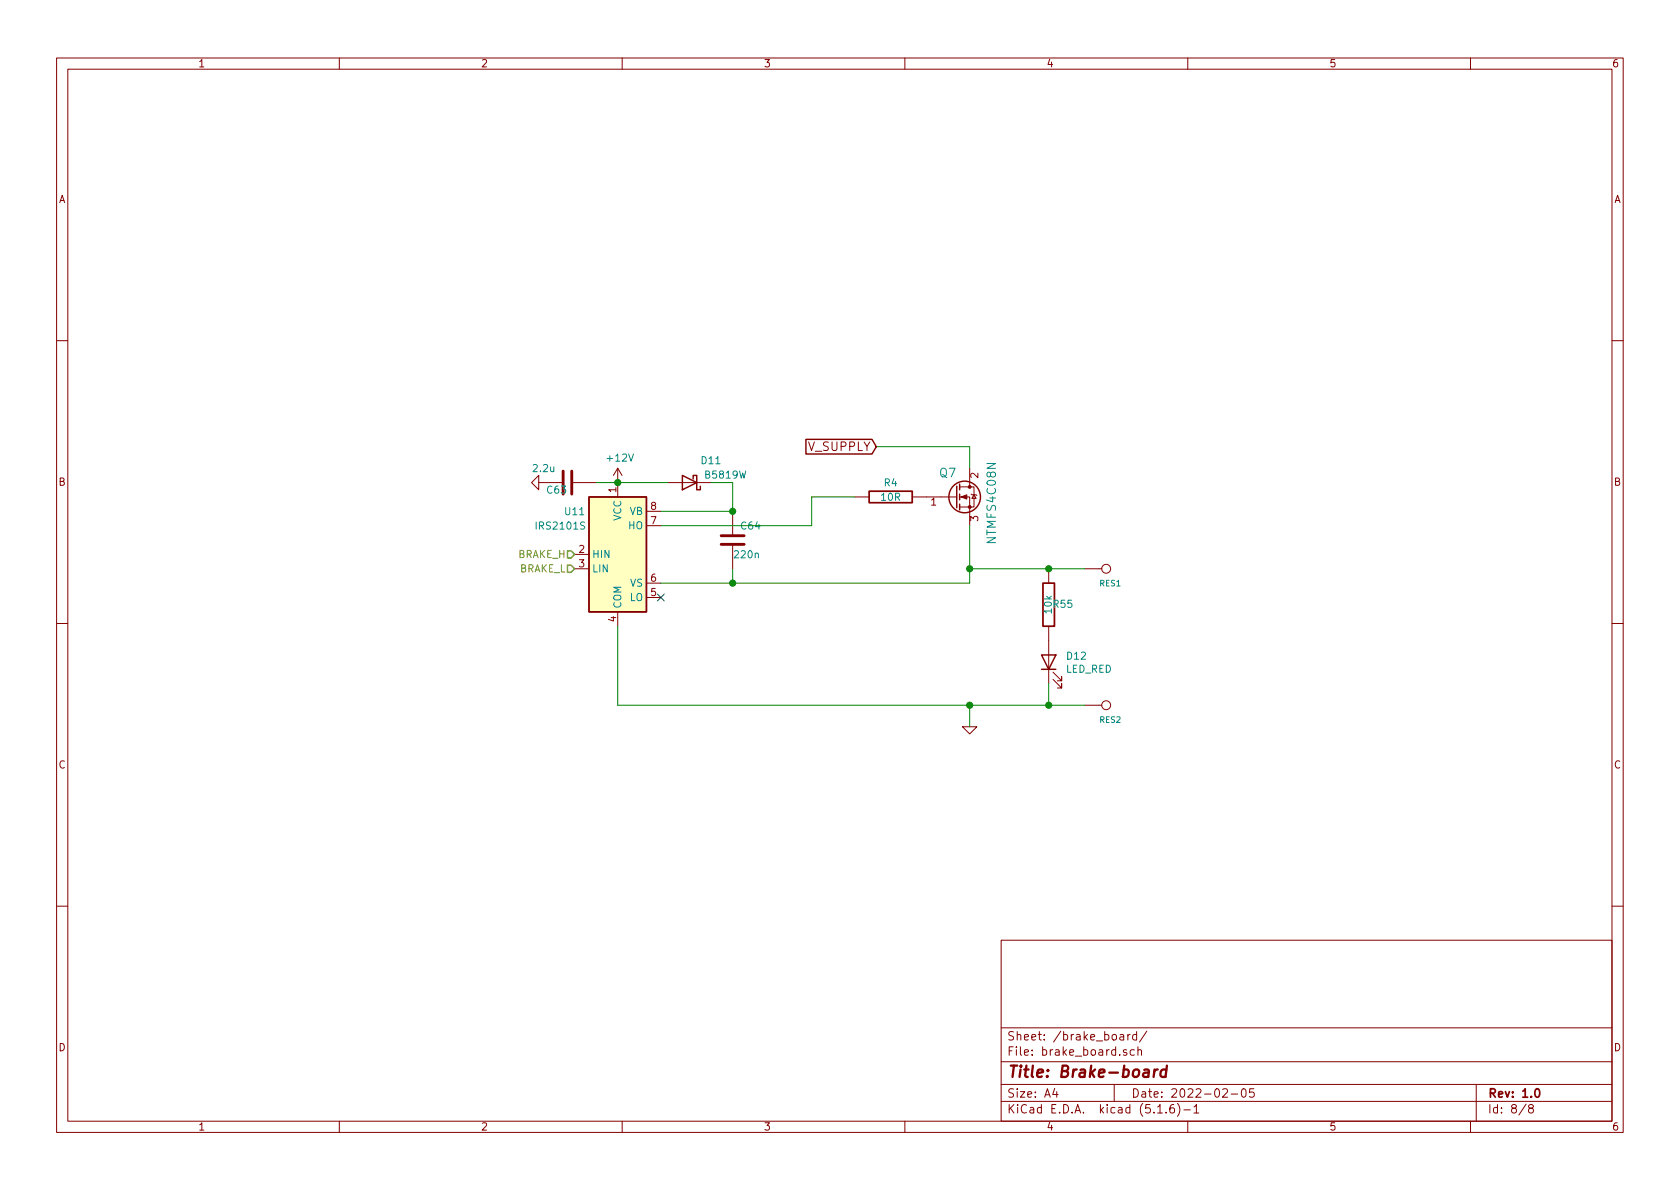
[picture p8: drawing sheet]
<svg xmlns="http://www.w3.org/2000/svg" width="297mm" height="210mm" viewBox="0 0 297 210" stroke-linecap="round" stroke-linejoin="round" font-family="sans-serif">
<g fill="none" stroke="#840000" stroke-width=".18">
<path d="M10 10.3h277v189.9h-277zM12 12.2h273v186.1h-273zM60 10.3v1.9M110 10.3v1.9M160 10.3v1.9M210 10.3v1.9M260 10.3v1.9M10 60.2h2M285 60.2h2M94 85.3l1.2-1.2v2.5zM95.2 85.3h4.4M101.1 85.3h4.3"/>
<path d="M101.6 98h2.5M109.2 82.8v5.1M109.2 82.8l-.7 1.3M109.2 82.8l.8 1.3M114.3 93h2.5M114.3 90.4h2.5M118.1 85.3h7.6M129.5 90.4v4.3M129.5 96.3v4.3M151.1 87.9h2.6M161.3 87.9h7.9M169.7 87.9h1.7v5.1"/>
<path d="M169.7 86.1h2.5v3.6h-2.5M171.4 82.8v3.3M171.7 87.4l.1 .1h.8l.1 .1M172.2 87.5l.4 .6h-.8zM10 110.3h2M101.6 100.6h2.5M109.2 108.2v2.5M114.3 105.7h2.5M114.3 103.1h2.5M185.4 100.6v2.5M185.4 110.7v10.2M186.2 118.9l1.5 1.5v-.8v.8h-.8"/>
<path d="M191.8 100.6h3M285 110.3h2M170.2 128.5h2.5l-1.3 1.3zM186.2 120.1l1.5 1.6v-.8v.8h-.8M191.8 124.7h3M10 160.2h2M177 166.3h108v32h-108zM285 160.2h2M60 198.3v1.9M110 198.3v1.9M160 198.3v1.9M177 194.8h108"/>
<path d="M177 191.8h108M177 187.8h108M177 181.8h108M186.5 192.5l-.4 1h1M186.8 193v1M197 191.8v3M198 183h.6l.1 .9M198.7 183.3l-.5 .1-.2 .2 .2 .3 .5-.1M199.2 185.7l-.4-.1-.2 .2 .1 .2 .5 .2v.3h-.6M199.4 182.9v1M199.8 182.9l-.3 .2-.1 .1M200.6 185.7l-.5-.1-.3 .3 .1 .6 .2 .1 .5-.1"/>
<path d="M201 183l-.4-.1-.3 .3v.6l.3 .1 .4-.1M201 182.4v1.5M201.2 185.7l.2-.1 .4 .1v.9M201.2 185.1v1.5M202.8 182.3l-1.3 2M204.7 196.8h.8M206.2 196.7v.1M207.5 195.3a.59 .59 0 0 0-.7 .7v.5l.2 .2 .4 .1 .2-.1 .1-.5-.2-.2-.4-.1-.3 .3M208.2 195.1a1.71 1.71 0 0 1 0 2.3M209.3 196.3h1.2M210 198.3v1.9M211.1 195.8l.4-.5v1.5"/>
<path d="M211.1 196.8h.9M216.2 192.7l.2-.2h.4l.2 .5-.9 1h.9M217.7 193.5h1.1M219.6 192.7l.4-.2a.94 .94 0 0 1 0 1.5 .82 .82 0 0 1-.4-1.3zM221.7 192.5h-.7l-.1 .7 .2-.1 .5 .1 .2 .2-.1 .5-.2 .1-.6-.1M260 198.3v1.9M261 191.8v6.5M269.8 195.2l-1.2 2M270.6 196l-.3-.2v-.2l.3-.3h.2l.3 .3-.1 .2-.6 .2a.48 .48 0 0 0-.1 .7l.3 .1 .4-.1a.48 .48 0 0 0-.2-.7"/>
<circle cx="195.6" cy="100.6" r=".79"/>
<circle cx="195.6" cy="124.7" r=".79"/>
</g>
<path d="M153.7 86.9h7.6v2h-7.6zM184.4 103.1h2v7.6h-2zM271.5 192.7l.2-.2a.81 .81 0 0 1 .6 .6 .81 .81 0 0 1-.3 .8l-.1 .1a.79 .79 0 0 1-.4-1.3z" fill="none" stroke="#840000" stroke-width=".3"/>
<path d="M204.1 189.1l-.1 1.3M204.7 189.1a.54 .54 0 0 0-.6 .4M206.2 189.2a.68 .68 0 0 0-1 .3v.6l.1 .2 .2 .1 .6-.1M206.3 188.4l-.2 2" fill="none" stroke="#840000" stroke-width=".41"/>
<path d="M104.1 87.9h10.2v20.3h-10.2z" fill="#ffffc2" stroke="#ffffc2" stroke-width=".18"/>
<g fill="none" stroke="#840000" stroke-width=".25">
<path d="M142.5 77.7h11.7l.7 1.3-.7 1.3h-11.7zM104.1 87.9h10.2v20.3h-10.2zM120.6 84.1l2.6 1.2-2.6 1.3zM122.6 84.7v-.6h.6v2.5h.6v-.6M169.2 86v3.8M169.7 85.6v1M169.7 87.4v1M169.7 89.1v1.1M184.1 115.8h2.6l-1.3 2.6zM184.1 118.4h2.6"/>
<circle cx="170.6" cy="87.9" r="2.79"/>
</g>
<g fill="#840000" stroke="#840000" stroke-width=".18">
<path d="M169.9 87.9l1-.4v.8z"/>
<circle cx="171.4" cy="89.7" r=".25"/>
<circle cx="171.4" cy="86.1" r=".25"/>
</g>
<path d="M99.6 83.3v4.1M101.1 83.3v4.1M127.5 96.3h4.1M127.5 94.7h4.1" fill="none" stroke="#840000" stroke-width=".51"/>
<path d="M154.9 79h16.5v3.8M105.4 85.3h12.7M125.7 85.3h3.8v5.1h-12.7M151.1 87.9h-7.6v5.1h-26.7M171.4 93v10.1h-54.6M109.2 110.7v14h82.6M129.5 100.6v2.5M171.4 100.6h20.4M171.4 124.7v3.8M185.4 120.9v3.8" fill="none" stroke="#008400" stroke-width=".18"/>
<path d="M100.3 97.4h.7l.6 .6-.6 .7h-.7zM100.3 99.9h.7l.6 .7-.6 .6h-.7z" fill="none" stroke="#848400" stroke-width=".25"/>
<g fill="#008400" stroke="#008400" stroke-width=".25">
<circle cx="171.5" cy="100.6" r=".51"/>
<circle cx="109.2" cy="85.3" r=".51"/>
<circle cx="185.4" cy="100.6" r=".51"/>
<circle cx="129.5" cy="103.1" r=".51"/>
<circle cx="185.4" cy="124.7" r=".51"/>
<circle cx="129.5" cy="90.4" r=".51"/>
<circle cx="171.5" cy="124.7" r=".51"/>
</g>
<path d="M116.2 105l1.2 1.3M117.4 105l-1.2 1.3" fill="none" stroke="#000084" stroke-width=".18"/>
<text font-size="2.8" fill="#840000" x="178" y="190.5">Title: Brake-board</text>
<g font-size="2.1" fill="#840000">
<text x="142.9" y="79.8">V_SUPPLY</text>
<text x="178" y="184">Sheet: /brake_board/</text>
<text x="178" y="186.7">File: brake_board.sch</text>
<text x="178" y="196.9">KiCad E.D.A. kicad (5.1.6)-1</text>
<text x="178" y="194.1">Size: A4</text>
<text x="200" y="194.1">Date: 2022-02-05</text>
<text x="263" y="194.1">Rev: 1.0</text>
<text x="263" y="196.9">Id: 8/8</text>
</g>
<g font-size="2.1" fill="#008484">
<text x="166.2" y="84.4">Q7</text>
<text x="176.1" y="95.9" transform="rotate(-90 176.1 95.9)">NTMFS4C08N</text>
</g>
<g font-size="1.8" fill="#840000">
<text x="35" y="11.9">1</text>
<text x="85" y="11.9">2</text>
<text x="135" y="11.9">3</text>
<text x="185" y="11.9">4</text>
<text x="235" y="11.9">5</text>
<text x="285" y="11.9">6</text>
<text x="10.4" y="35.9">A</text>
<text x="285.4" y="35.9">A</text>
<text x="10.4" y="85.9">B</text>
<text x="109" y="87.1" transform="rotate(-90 109 87.1)">1</text>
<text x="164.6" y="89.4">1</text>
<text x="173" y="84.6" transform="rotate(-90 173 84.6)">2</text>
<text x="285.4" y="85.9">B</text>
<text x="115.1" y="92.7">7</text>
<text x="115.1" y="90.2">8</text>
<text x="173" y="92.2" transform="rotate(-90 173 92.2)">3</text>
<text x="102.4" y="97.8">2</text>
<text x="102.4" y="100.3">3</text>
<text x="115.1" y="105.4">5</text>
<text x="115.1" y="102.9">6</text>
<text x="109" y="110" transform="rotate(-90 109 110)">4</text>
<text x="10.4" y="135.9">C</text>
<text x="285.4" y="135.9">C</text>
<text x="10.4" y="185.9">D</text>
<text x="285.4" y="185.9">D</text>
<text x="35" y="199.9">1</text>
<text x="85" y="199.9">2</text>
<text x="135" y="199.9">3</text>
<text x="185" y="199.9">4</text>
<text x="235" y="199.9">5</text>
<text x="285" y="199.9">6</text>
</g>
<g font-size="1.8" fill="#008484">
<text x="94.4" y="83.5">2.2u</text>
<text x="107.5" y="81.6">+12V</text>
<text x="124.1" y="82.1">D11</text>
<text x="96.8" y="87.3">C63</text>
<text x="124.8" y="84.6">B5819W</text>
<text x="155.9" y="88.6">10R</text>
<text x="156.4" y="86">R4</text>
<text x="95" y="93.6">IRS2101S</text>
<text x="100" y="91.1">U11</text>
<text x="109.9" y="92.1" transform="rotate(-90 109.9 92.1)">VCC</text>
<text x="111.2" y="93.6">HO</text>
<text x="111.3" y="91.1">VB</text>
<text x="131.1" y="93.6">C64</text>
<text x="104.6" y="98.7">HIN</text>
<text x="104.6" y="101.2">LIN</text>
<text x="130" y="98.7">220n</text>
<text x="109.9" y="107.7" transform="rotate(-90 109.9 107.7)">COM</text>
<text x="111.3" y="106.3">LO</text>
<text x="111.4" y="103.8">VS</text>
<text x="186.3" y="107.5">R55</text>
<text x="186" y="108.4" transform="rotate(-90 186 108.4)">10k</text>
<text x="188.4" y="119">LED_RED</text>
<text x="188.7" y="116.7">D12</text>
</g>
<g font-size="1.8" fill="#848400">
<text x="91.5" y="98.7">BRAKE_H</text>
<text x="91.7" y="101.2">BRAKE_L</text>
</g>
<g font-size="1.4" fill="#008484">
<text x="194.5" y="103.7">RES1</text>
<text x="194.5" y="127.8">RES2</text>
</g>
</svg>
